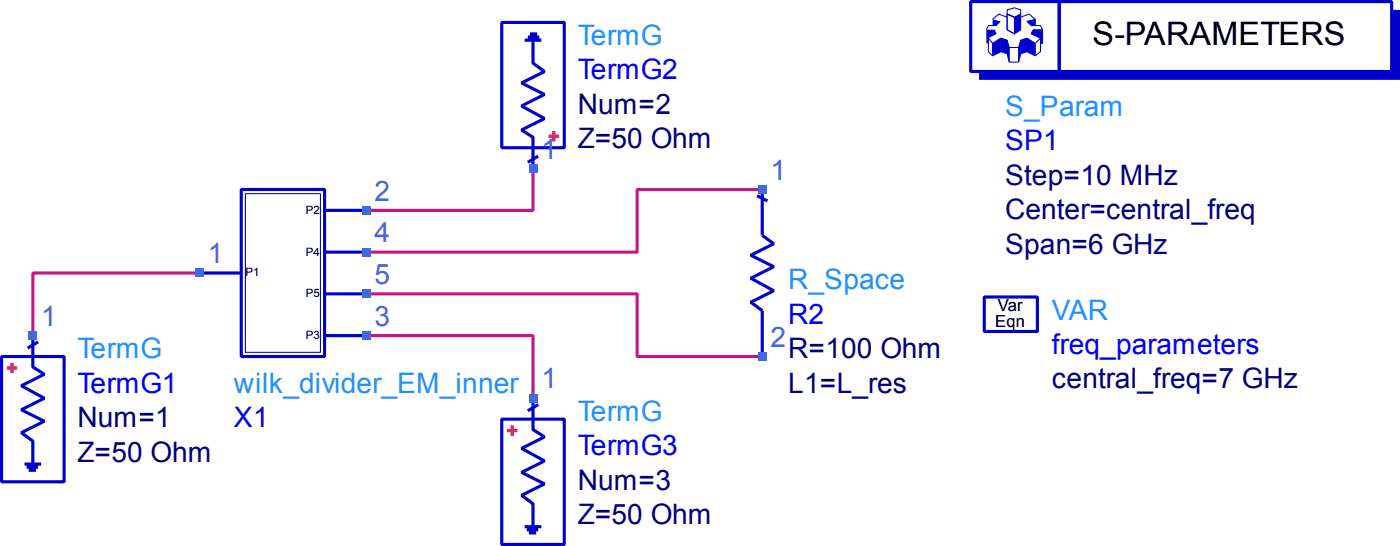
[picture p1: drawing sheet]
<svg xmlns="http://www.w3.org/2000/svg" width="297mm" height="116mm" viewBox="0 0 297 116" stroke-linecap="round" stroke-linejoin="round" font-family="sans-serif">
<path d="M113.2 35.7v8.9h-35.4M42.4 57.9h-35.4v13.3M161.9 40.2h-26.5v13.3h-57.6M77.8 62.3h57.6v13.3h26.5M77.8 71.2h35.4v13.2" fill="none" stroke="#c71585" stroke-width=".66" stroke-linecap="butt"/>
<g fill="none" stroke="#0000cd" stroke-width=".66" stroke-linecap="butt">
<path d="M106.6 4.8h13.3v26.5h-13.3zM111.5 8.5h3.5M112.1 7.9h2.4M112.6 7.2h1.5M113.2 8.5v4.9l2.5 1.8-4.9 2.4 4.9 2.4-4.9 2.5 4.9 2.6-4.9 2.5 2.4 1.5v6.6M206.2 .3h18.8v14.9h-18.8zM225 .3h70.6v14.9h-70.6zM114.3 33.1l-2.2 1.3M.3 75.6h13.3v26.6h-13.3zM7 71.2v6.6l2.4 1.6-4.9 2.4 4.9 2.6-4.9 2.5 4.9 2.4-4.9 2.5 2.5 1.7v4.9M8.1 72.5l-2.2 1.3M5.2 98.4h3.5"/>
<path d="M5.6 99.1h2.5M6.1 99.7h1.5M106.6 88.9h13.3v26.5h-13.3zM113.2 84.4v6.7l2.5 1.5-4.9 2.5 4.9 2.6-4.9 2.5 4.9 2.4-4.9 2.4 2.4 1.8v4.9M114.3 85.8l-2.2 1.3M111.5 111.7h3.5M111.9 112.3h2.4M112.3 113h1.6"/>
</g>
<path d="M116.5 28.9h2.3M117.6 27.8v2.2M1.4 78h2.3M2.5 76.9v2.2M107.7 91.3h2.2M108.8 90.2v2.2" fill="none" stroke="#ff4500" stroke-width=".66" stroke-linecap="butt"/>
<g fill="none" stroke="#0000cd" stroke-width=".22">
<path d="M210.8 9.2l1.8-1.1v2.9l-1.8 .8zM210.8 9.2l-.8-1.1v2.9l.8 .8M211.7 5.4h-1.7l-.5 .9M212.6 8.1l1.3 .4v2.9l-1.3-.4M213.9 2.1l1.6-.4 1.3 .4v.9l-1.3 .7-1.6-.7zM213.9 3v3.3l1.6 .9 1.3-.9v-3.3M213.9 3.7l-1.7-.7-1.4 1.1M213.9 11.4l.5 1.8M213.9 8.5l.5 1.6M214.4 13.2h2M214.4 10.1v3.1M214.4 10.1h2"/>
<path d="M216.4 10.1v3.1M216.8 3.7l1.8-.7 1.3 1.1M216.8 11.4l-.4 1.8M216.8 8.5l-.4 1.6M218.1 8.1l1.8 1.1v2.6l-1.8-.8zM218.1 8.1l-1.3 .4v2.9l1.3-.4M219.9 5.4v-1.3l-1.8 .4 .9 .9h2l.5 .9M219.9 9.2l1.1-1.1v2.9l-1.1 .8M221.5 6.3v2.9h-.5M221.5 6.3h-2l-.5 .9 2 .9"/>
</g>
<g fill="#0000cd">
<path d="M208 15.2h87.6v-13.1h1.8v14.8h-89.4z"/>
<path d="M215.5 3.7l1.3-.7v3.3l-1.3 .9z"/>
</g>
<path d="M213.9 3l1.6 .7v3.5l-1.6-.9zM213.9 3l1.6 .7" fill="none" stroke="#0000cd" stroke-width=".22"/>
<path d="M216.6 8.5v4.7" fill="none" stroke="#0000cd" stroke-width=".44"/>
<g fill="#0000cd">
<path d="M210.8 9.2l1.8-1.1v2.9l-1.8 .8z"/>
<path d="M216.8 8.5l1.3-.4v2.9l-1.3 .4z"/>
<path d="M218.1 8.1l1.8 1.1v2.6l-1.8-.8z"/>
<path d="M219.5 6.3h2v2.9h-.5v-1.1l-2-.9z"/>
<path d="M218.1 4.5l1.8-.4v1.3h-.9z"/>
<path d="M212.6 8.1l1.3 .4 .5 1.6v3.1l-.5-1.8-1.3-.4z"/>
<path d="M210.8 4.1l1.8 .4-.9 .9h-.9z"/>
<path d="M209.5 6.3h1.8l.4 .9-1.7 .9v1.1h-.5z"/>
</g>
<path d="M209.1 63h11.3v7.3h-11.3z" fill="none" stroke="#0000cd" stroke-width=".66" stroke-linecap="butt"/>
<path d="M209.3 70.3h11.1v-7.1h.2v7.3h-11.3z" fill="#0000cd"/>
<path d="M42.4 57.9h8.8M51.2 40.2h17.8v35.4h-17.8zM69 44.6h8.8M69 53.5h8.8M160.8 41.5l2.2 1.1M161.9 40.2v9.7l2.5 1.8-4.9 2.4 4.9 2.5-4.9 2.4 4.9 2.6-4.9 2.5 2.4 1.8v9.7M69 71.2h8.8M69 62.3h8.8" fill="none" stroke="#0000cd" stroke-width=".66" stroke-linecap="butt"/>
<path d="M52.1 41.1h16v33.6h-16z" fill="none" stroke="#0000cd" stroke-width=".22"/>
<g fill="#4169e1">
<path d="M6.1 70.3h1.8v1.8h-1.8z"/>
<path d="M41.5 57h1.8v1.8h-1.8z"/>
<path d="M76.9 70.3h1.8v1.8h-1.8z"/>
<path d="M76.9 61.4h1.8v1.8h-1.8z"/>
<path d="M76.9 52.6h1.8v1.7h-1.8z"/>
<path d="M76.9 43.7h1.8v1.8h-1.8z"/>
<path d="M112.3 83.6h1.8v1.7h-1.8z"/>
<path d="M112.3 34.9h1.8v1.7h-1.8z"/>
<path d="M161 74.7h1.8v1.8h-1.8z"/>
<path d="M161 39.3h1.8v1.8h-1.8z"/>
</g>
<text font-size="6.9" x="232.1" y="9.6">S-PARAMETERS</text>
<g font-size="6" fill="#1e90ff">
<text x="122.7" y="9.5">TermG</text>
<text x="213.5" y="24.6">S_Param</text>
<text x="167.5" y="61.3">R_Space</text>
<text x="223.5" y="67.8">VAR</text>
<text x="16.5" y="75.9">TermG</text>
<text x="49.7" y="83.3">wilk_divider_EM_inner</text>
<text x="122.7" y="89.2">TermG</text>
</g>
<g font-size="6" fill="#00f">
<text x="122.7" y="16.8">TermG2</text>
<text x="213.5" y="31.9">SP1</text>
<text x="167.5" y="68.6">R2</text>
<text x="223.5" y="75.1">freq_parameters</text>
<text x="16.5" y="83.3">TermG1</text>
<text x="49.7" y="90.6">X1</text>
<text x="122.7" y="96.5">TermG3</text>
</g>
<g font-size="6" fill="#000080">
<text x="122.7" y="24.1">Num=2</text>
<text x="122.7" y="31.5">Z=50 Ohm</text>
<text x="213.5" y="39.2">Step=10 MHz</text>
<text x="213.5" y="46.5">Center=central_freq</text>
<text x="213.5" y="53.8">Span=6 GHz</text>
<text x="167.5" y="75.9">R=100 Ohm</text>
<text x="167.5" y="83.3">L1=L_res</text>
<text x="223.5" y="82.4">central_freq=7 GHz</text>
<text x="16.5" y="90.6">Num=1</text>
<text x="16.5" y="97.9">Z=50 Ohm</text>
<text x="122.7" y="103.8">Num=3</text>
<text x="122.7" y="111.1">Z=50 Ohm</text>
</g>
<g font-size="6" fill="#4169e1">
<text x="115" y="33.7">1</text>
<text x="163.7" y="38.1">1</text>
<text x="79.6" y="42.5">2</text>
<text x="79.6" y="51.4">4</text>
<text x="44.2" y="55.8">1</text>
<text x="79.6" y="60.2">5</text>
<text x="8.7" y="69.1">1</text>
<text x="79.6" y="69.1">3</text>
<text x="163.7" y="73.5">2</text>
<text x="115" y="82.4">1</text>
</g>
<g font-size="3.5">
<text x="211.4" y="69.4">Eqn</text>
<text x="211.9" y="66">Var</text>
</g>
<g font-size="2.4">
<text x="65" y="45.3">P2</text>
<text x="52.1" y="58.6">P1</text>
<text x="65" y="54.2">P4</text>
<text x="65" y="63">P5</text>
<text x="65" y="71.9">P3</text>
</g>
</svg>
